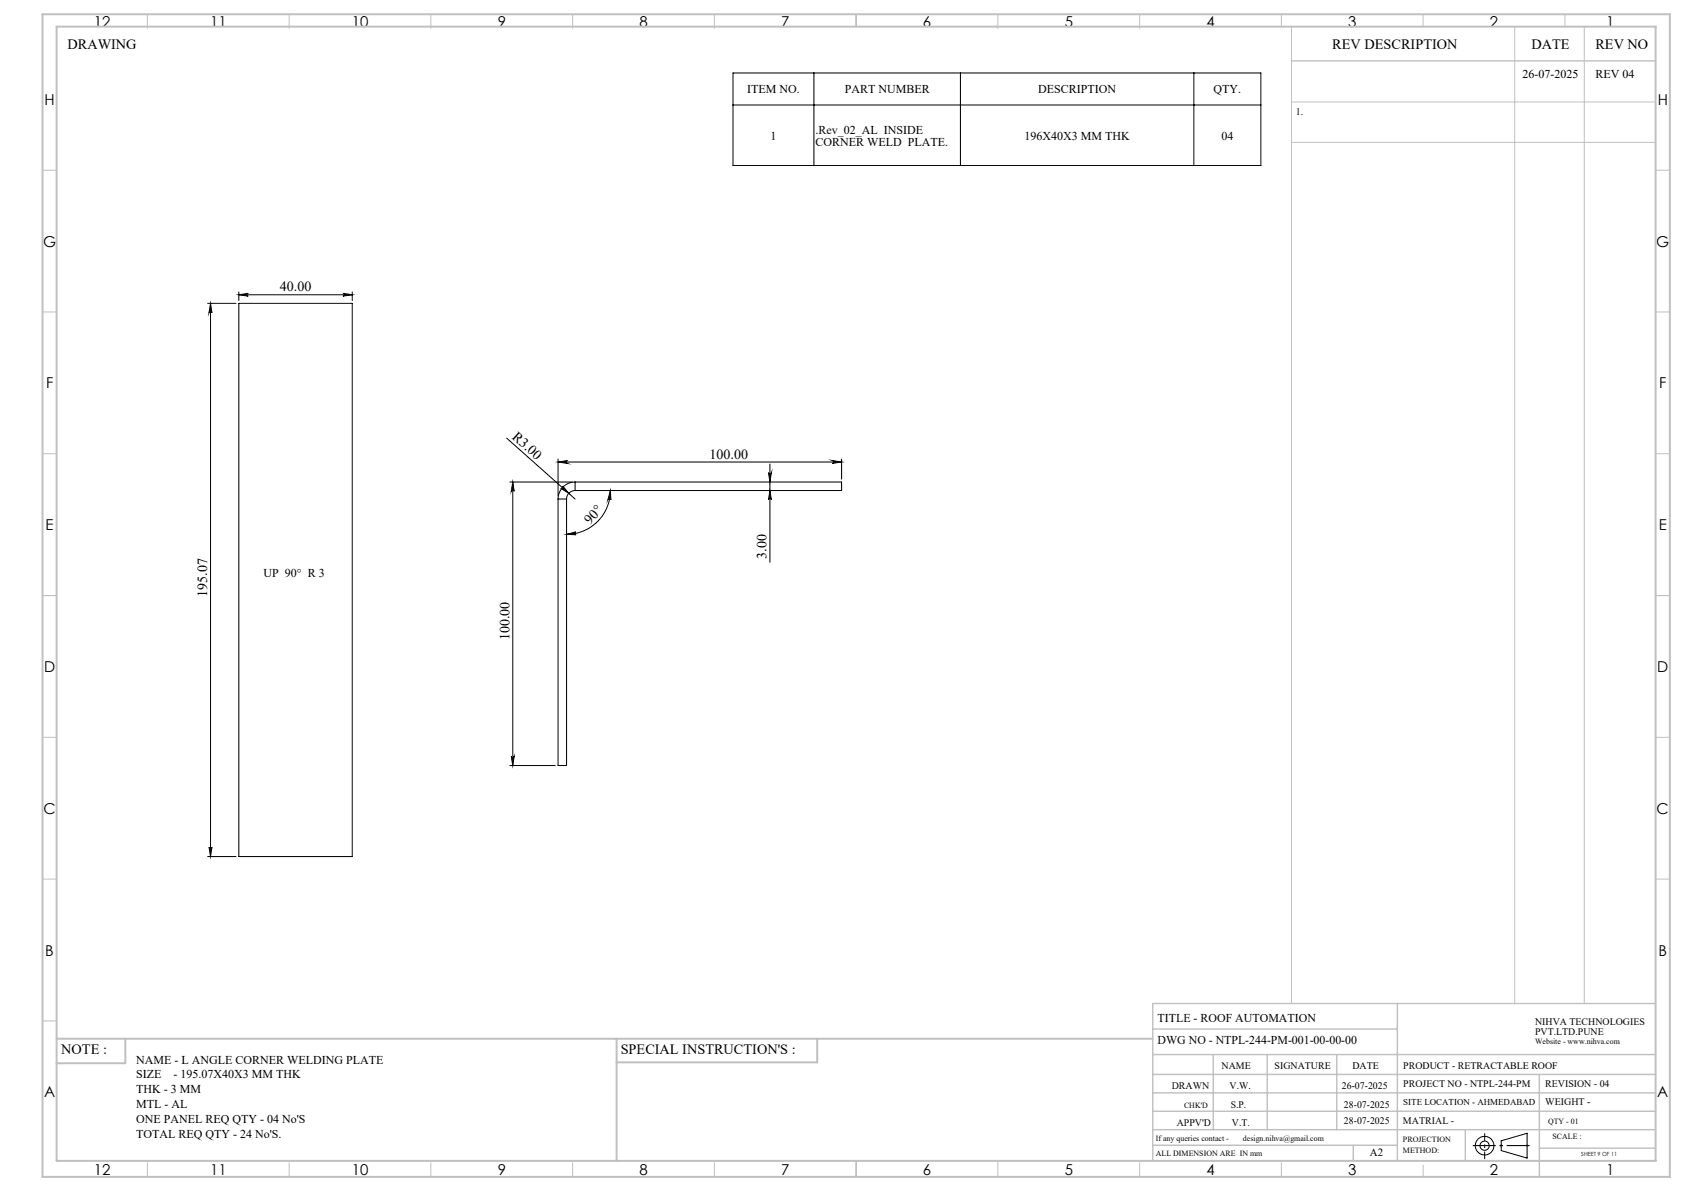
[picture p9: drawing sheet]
<svg xmlns="http://www.w3.org/2000/svg" width="594mm" height="420mm" viewBox="0 0 594 420" stroke-linecap="round" stroke-linejoin="round" font-family="sans-serif">
<g fill="none" stroke="#000" stroke-width=".35">
<path d="M258.6 25.7h186.1v32.7h-186.1zM258.6 37h186.1M287.1 25.7v32.7M338.8 25.7v32.7M421.1 25.7v32.7M73.2 107h10.1M74.3 107l.5 3.3a.51 .51 0 0 0-.6-.5 .51 .51 0 0 0-.5 .5zM74.3 107v195.1M84.2 103.9l3.4-.4a.49 .49 0 0 0-.5 .4 .49 .49 0 0 0 .5 .5zM84.2 107h40v195.1h-40zM84.2 103v3M84.2 103.9h40"/>
<path d="M121 103.5l3.2 .4-3.2 .5a.49 .49 0 0 0 .4-.5 .49 .49 0 0 0-.4-.4zM124.2 103v3M178.7 154.5l24.1 21.5M179.8 170h22.1M180.9 170l.5 3.3a.51 .51 0 0 0-.5-.5 .51 .51 0 0 0-.6 .5zM180.9 170v100M196.8 176v94h3v-94M196.8 161.9v13.1M196.8 176h3M196.8 162.9h100.1M196.9 162.9l3.3-.5a.51 .51 0 0 0-.5 .5 .51 .51 0 0 0 .5 .5zM198.5 171.4l2.1 2.6-2.8-1.8a.51 .51 0 0 0 .7-.1 .51 .51 0 0 0 0-.7z"/>
<path d="M202.8 173a3 3 0 0 0-3 3M202.8 170a5.9 5.9 0 0 0-6 6M202.8 170h94.1v3h-94.1M202.8 170v3M215.3 173l.2 3.3a.52 .52 0 0 0-.5-.5 .52 .52 0 0 0-.5 .4zM215.3 173a15.4 15.4 0 0 1-15.5 15.4M271.1 166.7a.51 .51 0 0 0 .5 .5 .51 .51 0 0 0 .5-.5l-.5 3.3zM271.6 163.6v34.7M271.6 173l.5 3.3a.51 .51 0 0 0-.5-.5 .51 .51 0 0 0-.5 .5zM293.5 162.4l3.4 .5-3.4 .5a.51 .51 0 0 0 .5-.5 .51 .51 0 0 0-.5-.5zM296.9 161.9v7.1M199.8 188.4l3.3-.8a.5 .5 0 0 0-.4 .5 .5 .5 0 0 0 .5 .5z"/>
<path d="M179.8 270h16.1M180.3 266.7a.51 .51 0 0 0 .6 .4 .51 .51 0 0 0 .5-.4l-.5 3.3zM73.7 298.7a.51 .51 0 0 0 .5 .6 .51 .51 0 0 0 .6-.6l-.5 3.4zM73.2 302.1h10.1M529.5 402.3l9.2-2.7v8.8l-9.2-2.7z"/>
<circle cx="523.7" cy="404" r="1.62"/>
<circle cx="523.7" cy="404" r="3.3"/>
</g>
<g fill="none" stroke="#c0c0c0" stroke-width=".35">
<path d="M52 5v5M102 5v5M152 5v5M202 5v5M252 5v5M302 5v4.4M352 5v5M402 5v5M452 5v4.4M455.5 9.4v344.5M502 5v4.4M534.3 9.4v344.5"/>
<path d="M552 5v4.4M558.8 9.4v344.5M455.5 36h128.5M455.5 50.2h128.5M15 60h5M584 60h5M15 110h5M584 110h5M15 160h5M584 160h5M15 210h5M584 210h5"/>
<path d="M15 260h5M584 260h5M15 310h5M584 310h5M15 360h5M52 410v5M102 410v5M152 410v5M202 410v5M252 410v5M302 409.4v5.6M352 409.4v5.6"/>
<path d="M402 410v5M452 410v5M502 410.9v4.1M529 404h1M529.2 403.7l.7 .7M529.5 403.5v1M529.9 403.7l-.7 .7M538.1 404h1.1M538.3 403.7l.7 .7M538.7 403.5v1M539 403.7l-.7 .7"/>
</g>
<path d="M519.5 404h20.1" fill="none" stroke="#000" stroke-width=".35" stroke-dasharray="15.2 1.3 1.3 1.3" stroke-dashoffset="7.1" stroke-linecap="butt"/>
<path d="M523.7 408.8v-9.2" fill="none" stroke="#000" stroke-width=".35" stroke-dasharray="15.2 1.3 1.3 1.3" stroke-dashoffset="12.6" stroke-linecap="butt"/>
<g fill="none" stroke="#c0c0c0" stroke-width=".5">
<path d="M455.5 21.5h128.5M492.9 353.9v55.5M584 353.9h-177.4v55.5M406.6 371.9h177.4M406.6 378.9h177.4M406.6 362.9h86.3M428 371.9v26.5M447 371.9v26.5M471.5 371.9v26.5M543 378.9v36.1M406.6 391.9h177.4M406.6 385.4h177.4"/>
<path d="M406.6 398.4h177.4M516.9 398.4v11M406.6 403.9h86.3M477.3 403.9v5.5M543 404.9h41"/>
</g>
<path d="M15 5h574v410h-574zM20 9.4h564v400h-564zM20 366.3h386.6M44.2 366.3v8.6h-24.2M217.5 366.3v43.1M288.3 366.3v8.3h-70.8" fill="none" stroke="#c0c0c0" stroke-width=".7"/>
<g fill="#000">
<path d="M198.5 171.4l2.1 2.6-2.8-1.8a.51 .51 0 0 0 .7-.1 .51 .51 0 0 0 0-.7z"/>
<path d="M74.3 107l.5 3.3a.51 .51 0 0 0-.6-.5 .51 .51 0 0 0-.5 .5zM73.7 298.7a.51 .51 0 0 0 .5 .6 .51 .51 0 0 0 .6-.6l-.5 3.4z"/>
<path d="M84.2 103.9l3.4-.4a.49 .49 0 0 0-.5 .4 .49 .49 0 0 0 .5 .5zM121 103.5l3.2 .4-3.2 .5a.49 .49 0 0 0 .4-.5 .49 .49 0 0 0-.4-.4z"/>
<path d="M196.9 162.9l3.3-.5a.51 .51 0 0 0-.5 .5 .51 .51 0 0 0 .5 .5zM293.5 162.4l3.4 .5-3.4 .5a.51 .51 0 0 0 .5-.5 .51 .51 0 0 0-.5-.5z"/>
<path d="M271.1 166.7a.51 .51 0 0 0 .5 .5 .51 .51 0 0 0 .5-.5l-.5 3.3zM271.6 173l.5 3.3a.51 .51 0 0 0-.5-.5 .51 .51 0 0 0-.5 .5z"/>
<path d="M199.8 188.4l3.3-.8a.5 .5 0 0 0-.4 .5 .5 .5 0 0 0 .5 .5zM215.3 173l.2 3.3a.52 .52 0 0 0-.5-.5 .52 .52 0 0 0-.5 .4z"/>
<path d="M180.3 266.7a.51 .51 0 0 0 .6 .4 .51 .51 0 0 0 .5-.4l-.5 3.3zM180.9 170l.5 3.3a.51 .51 0 0 0-.5-.5 .51 .51 0 0 0-.6 .5z"/>
</g>
<g font-size="5.3">
<text x="33.1" y="9.5">12</text>
<text x="74.1" y="9.5">11</text>
<text x="124.1" y="9.5">10</text>
<text x="175.6" y="9.5">9</text>
<text x="225.6" y="9.5">8</text>
<text x="275.6" y="9.5">7</text>
<text x="325.6" y="9.5">6</text>
<text x="375.6" y="9.5">5</text>
<text x="425.6" y="9.5">4</text>
<text x="475.6" y="9.5">3</text>
<text x="525.6" y="9.5">2</text>
<text x="566.6" y="9.5">1</text>
<text x="15.7" y="37">H</text>
<text x="584.7" y="37">H</text>
<text x="15.2" y="87">G</text>
<text x="584.2" y="87">G</text>
<text x="16.2" y="137">F</text>
<text x="585.2" y="137">F</text>
<text x="16.1" y="187">E</text>
<text x="585.1" y="187">E</text>
<text x="15.5" y="237">D</text>
<text x="584.5" y="237">D</text>
<text x="15.4" y="287">C</text>
<text x="584.4" y="287">C</text>
<text x="16" y="337.1">B</text>
<text x="585" y="337.1">B</text>
<text x="15.5" y="387">A</text>
<text x="584.5" y="387">A</text>
<text x="33.1" y="414.5">12</text>
<text x="74.1" y="414.5">11</text>
<text x="124.1" y="414.5">10</text>
<text x="175.6" y="414.5">9</text>
<text x="225.6" y="414.5">8</text>
<text x="275.6" y="414.5">7</text>
<text x="325.6" y="414.5">6</text>
<text x="375.6" y="414.5">5</text>
<text x="425.6" y="414.5">4</text>
<text x="475.6" y="414.5">3</text>
<text x="525.6" y="414.5">2</text>
<text x="566.6" y="414.5">1</text>
</g>
<g font-size="5">
<text x="23.8" y="17.2">DRAWING</text>
<text x="470" y="17.4">REV DESCRIPTION</text>
<text x="540.2" y="17.4">DATE</text>
<text x="562.8" y="17.4">REV NO</text>
<text x="21.6" y="371.8">NOTE :</text>
<text x="218.9" y="371.8">SPECIAL INSTRUCTION'S :</text>
</g>
<g font-size="4.9">
<text x="98.7" y="102.8">40.00</text>
<text x="180.4" y="154.4" transform="rotate(42 180.4 154.4)">R3.00</text>
<text x="250.3" y="161.7">100.00</text>
<text x="208.2" y="185.1" transform="rotate(-48 208.2 185.1)">90°</text>
<text x="270.4" y="197" transform="rotate(-90 270.4 197)">3.00</text>
<text x="73.1" y="210.4" transform="rotate(-90 73.1 210.4)">195.07</text>
<text x="179.7" y="225.7" transform="rotate(-90 179.7 225.7)">100.00</text>
</g>
<g font-size="4.2">
<text x="537.1" y="27.6">26-07-2025</text>
<text x="562.8" y="27.6">REV 04</text>
<text x="263.6" y="32.9">ITEM NO.</text>
<text x="298" y="32.9">PART NUMBER</text>
<text x="366.2" y="32.9">DESCRIPTION</text>
<text x="428.1" y="32.9">QTY.</text>
<text x="287.6" y="47.1">.Rev_02_AL INSIDE</text>
<text x="271.8" y="49.2">1</text>
<text x="287.6" y="51.3">CORNER WELD PLATE.</text>
<text x="361.4" y="49.2">196X40X3 MM THK</text>
<text x="430.8" y="49.2">04</text>
<text x="93" y="203.5">UP 90° R 3</text>
<text x="408.3" y="360.3">TITLE - ROOF AUTOMATION</text>
<text x="408.3" y="368.2">DWG NO - NTPL-244-PM-001-00-00-00</text>
<text x="48" y="375.1">NAME - L ANGLE CORNER WELDING PLATE</text>
<text x="48" y="380.3">SIZE</text>
<text x="61.2" y="380.3">- 195.07X40X3 MM THK</text>
<text x="48" y="385.6">THK - 3 MM</text>
<text x="48" y="390.8">MTL - AL</text>
<text x="48" y="396">ONE PANEL REQ QTY - 04 No'S</text>
<text x="48" y="401.3">TOTAL REQ QTY - 24 No'S.</text>
</g>
<text font-size="3.9" x="483.2" y="407.7">A2</text>
<g font-size="3.5">
<text x="457" y="40.6">1.</text>
<text x="541.5" y="361.3">NIHVA TECHNOLOGIES</text>
<text x="541.5" y="364.9">PVT.LTD.PUNE</text>
<text x="430.9" y="377">NAME</text>
<text x="449.6" y="377">SIGNATURE</text>
<text x="477" y="377">DATE</text>
<text x="495" y="377">PRODUCT - RETRACTABLE ROOF</text>
<text x="495" y="383.3">PROJECT NO - NTPL-244-PM</text>
<text x="545.1" y="383.3">REVISION - 04</text>
<text x="413.3" y="384.1">DRAWN</text>
<text x="433.7" y="384.1">V.W.</text>
<text x="473.3" y="384.1">26-07-2025</text>
<text x="545.1" y="389.8">WEIGHT -</text>
<text x="434.1" y="390.6">S.P.</text>
<text x="474.1" y="390.6">28-07-2025</text>
<text x="415.1" y="396.9">APPV'D</text>
<text x="434.6" y="396.9">V.T.</text>
<text x="474.1" y="396.5">28-07-2025</text>
<text x="494.8" y="396.5">MATRIAL -</text>
</g>
<text font-size="3.2" x="495" y="389.6">SITE LOCATION - AHMEDABAD</text>
<g font-size="2.8">
<text x="541.5" y="368.3">Website - www.nihva.com</text>
<text x="417.6" y="390.6">CHK'D</text>
<text x="546.1" y="396.5">QTY - 01</text>
<text x="547.6" y="401.7">SCALE :</text>
<text x="407.7" y="402.2">If any queries contact -</text>
<text x="407.7" y="407.7">ALL DIMENSION ARE IN mm</text>
<text x="438.4" y="402.2">design.nihva@gmail.com</text>
<text x="494.8" y="402.7">PROJECTION</text>
<text x="494.8" y="406.5">METHOD:</text>
</g>
<text font-size="2" x="557.8" y="407.8">SHEET 9 OF 11</text>
</svg>
